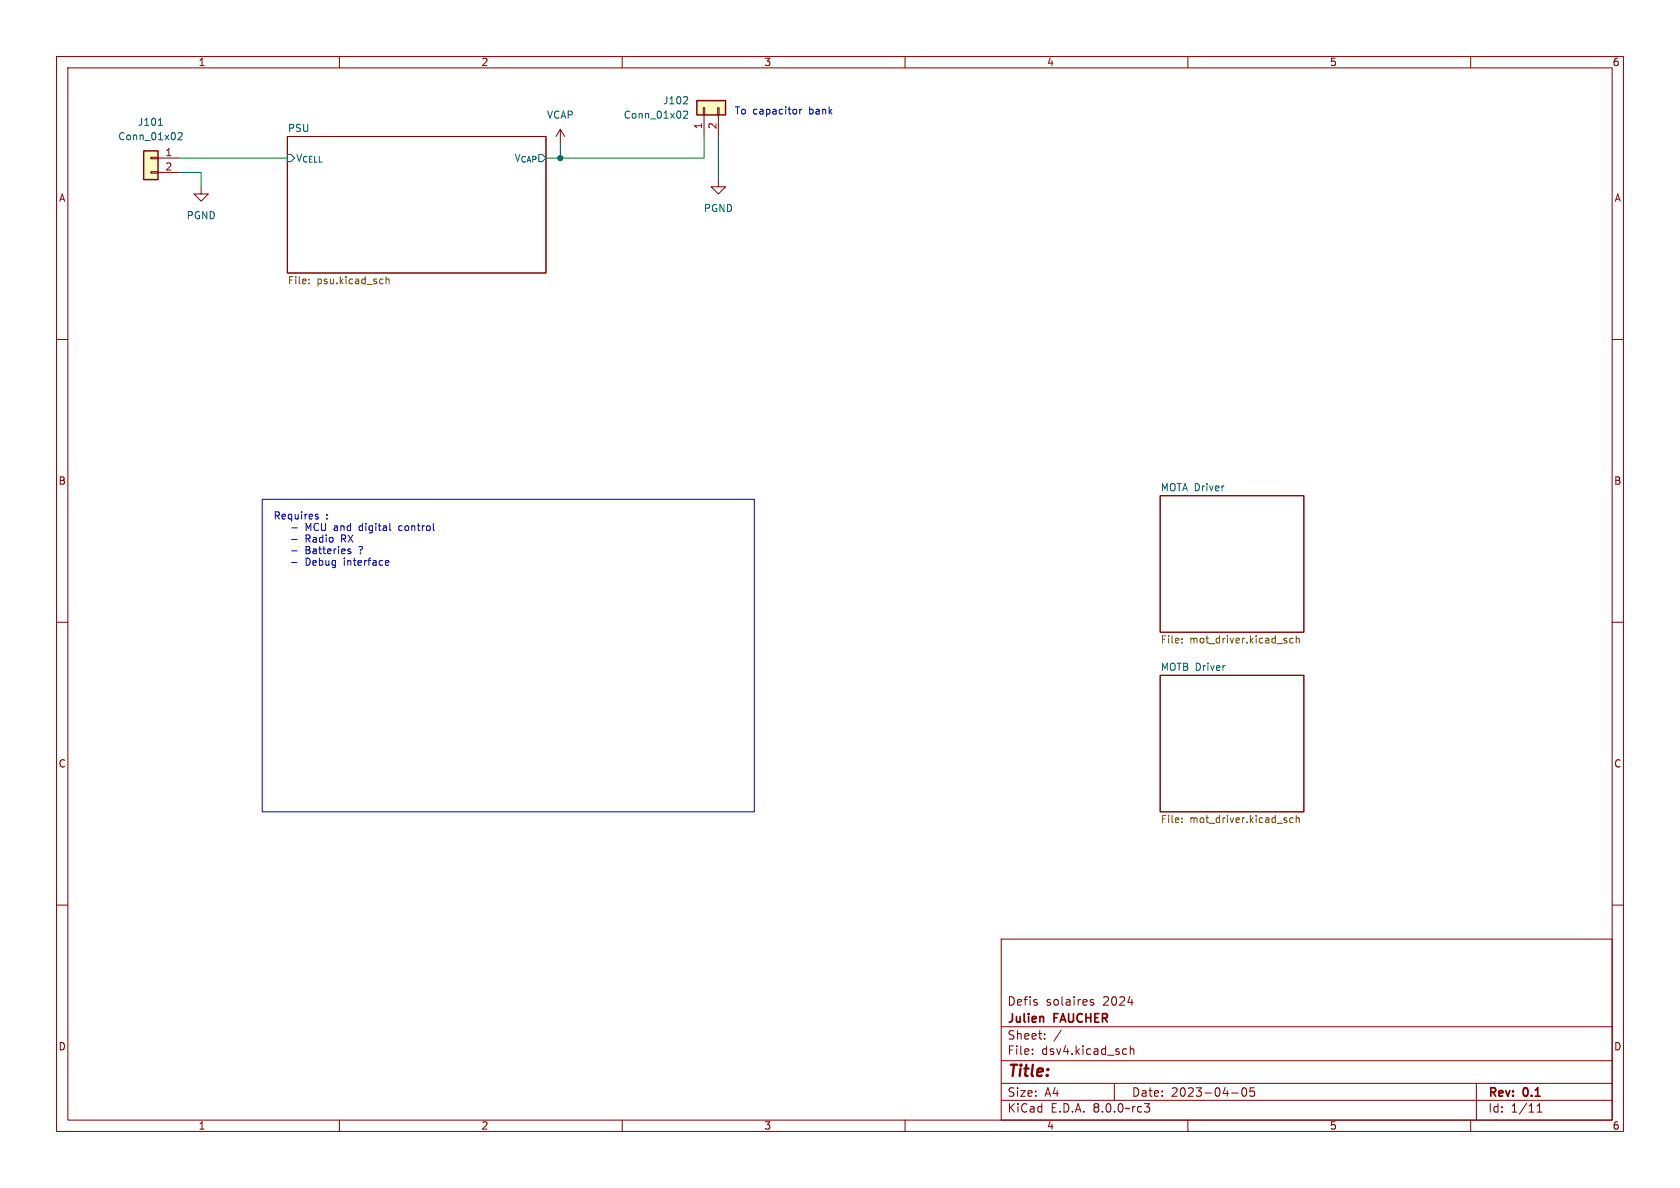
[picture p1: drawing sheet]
<svg xmlns="http://www.w3.org/2000/svg" width="297mm" height="210mm" viewBox="0 0 297 210" stroke-linecap="round" stroke-linejoin="round" font-family="sans-serif">
<g fill="none" stroke="#840000" stroke-width=".18">
<path d="M10 10h277v190h-277zM12 12h273v186h-273zM60 10v2M110 10v2M160 10v2M210 10v2M260 10v2M50.8 24.1h45.7v24.2h-45.7zM99.1 22.9l-.8 1.2M99.1 22.9v2.5M99.1 22.9l.7 1.2M10 60h2"/>
<path d="M285 60h2M205.1 87.6h25.4v24.2h-25.4zM10 110h2M205.1 119.4h25.4v24.1h-25.4zM285 110h2M10 160h2M285 160h2M177 166h108v32h-108zM193.3 176.8l-.3-.1-.3 .2 .1 .2 .5 .2v.3h-.6M60 198v2M110 198v2M160 198v2"/>
<path d="M177 194.5h108M177 191.5h108M177 187.5h108M177 181.5h108M182.5 186.3v.1M182.5 185.5v.1M184.7 183.6v.1M184.7 182.8v.1M187.6 182.1l-1.3 2M197 191.5v3M198.7 185.4l.5 .1M199.2 186.3l-.5 .1"/>
<path d="M199.8 185.5l.2-.1 .4 .1 .1 .9M199.8 184.9v1.5M202.3 195.1h.9l-.5 .6 .5 .1v.5l-.2 .3h-.5M210 198v2M217.7 193.2h1.2M219.7 192.4l.2-.1a.81 .81 0 0 1 .6 .6 .81 .81 0 0 1-.3 .8l-.2 .1a.81 .81 0 0 1-.3-1.4zM221.7 192.3h-.7v.7l.2-.1h.5l.1 .3-.1 .5-.2 .1-.5-.1M260 198v2M261 191.5v6.5M271.7 196.6h.9M271.7 195.5l.5-.4v1.5"/>
</g>
<path d="M50.8 27.3h.6l.7 .6-.7 .7h-.6z" fill="none" stroke="#006464" stroke-width=".18"/>
<g fill="none" stroke="#725600" stroke-width=".18">
<path d="M54.6 50v.2M54.6 49.4v.1M68.3 48.9v1.3M68.3 49.4l.1-.1 .3 .1 .1 .8M209 112.9v.1M209 113.5v.2M228.6 112.9l-.4-.1-.2 .3 .1 .5h.5M229.2 112.4v1.3M229.2 112.9l.1-.1 .3 .1 .1 .8M209 145.3v.1M209 144.6v.2M228.6 144.6h-.4l-.2 .2 .1 .6h.5"/>
<path d="M229.2 144.7l.1-.1h.3l.1 .8M229.2 144.1v1.3"/>
</g>
<path d="M123.2 17.8h5.1v2.5h-5.1z" fill="#ffffc2"/>
<path d="M124.3 19.1h.3v1.2h-.3zM126.9 19.1h.2v1.2h-.2zM124.5 20.3v3.8M127 20.3v3.8" fill="none" stroke="#840000" stroke-width=".18"/>
<path d="M123.2 17.8h5.1v2.5h-5.1z" fill="none" stroke="#840000" stroke-width=".25"/>
<path d="M120.8 19.8l.5-.2 .3 .4-.8 .9h.8M121.4 17.1l.2 .2-.1 .3-.7 .8h.8" fill="none" stroke="#006464" stroke-width=".18"/>
<path d="M25.4 26.7h2.5v5.1h-2.5z" fill="#ffffc2"/>
<path d="M26.7 30.4h1.2v.2h-1.2zM26.7 27.8h1.2v.3h-1.2zM27.9 27.9h3.8M27.9 30.5h3.8M35.6 33v1.3h1.2l-1.2 1.3-1.3-1.3h1.3M127 31.8v1.2h1.3l-1.3 1.3-1.3-1.3h1.3" fill="none" stroke="#840000" stroke-width=".18"/>
<path d="M25.4 26.7h2.5v5.1h-2.5z" fill="none" stroke="#840000" stroke-width=".25"/>
<path d="M28 22.2h.7M31.5 23.6l.5-.2 .2 .4-.8 .9h.8" fill="none" stroke="#006464" stroke-width=".18"/>
<path d="M141.4 19.3v.9M141.7 19.3l-.3 .3M46.4 88.3h86.9v55.2h-86.9zM51.6 95.4h.9M51.6 99.4h.9M55.8 91.3l.5 .2-.1 .2-.3 .1M55.8 91h.4M60.4 94.6v1.2M60.4 95.2h.5M60.9 99.1v.8M64 92.9l-.4 .1-.1 .2v.5l.5 .1M71.1 93l-.4-.1-.2 .3 .1 .5h.5" fill="none" stroke="#0000c2" stroke-width=".18"/>
<path d="M31.7 30.5h3.9v2.5M31.7 27.9h19.1M99.1 25.4v2.5M124.5 24.1v3.8h-28M127 24.1v7.7" fill="none" stroke="#009600" stroke-width=".18"/>
<circle cx="99.1" cy="27.9" r=".46" fill="#009600" stroke="#009600" stroke-width=".18"/>
<text font-size="2.8" fill="#840000" x="178" y="190.9">Title:</text>
<g font-size="2.1" fill="#840000">
<text x="178" y="178">Defis</text>
<text x="184.9" y="178">solaires</text>
<text x="195" y="178">2024</text>
<text x="178" y="184">Sheet:</text>
<text x="178" y="181.2">Julien</text>
<text x="186.4" y="181.2">FAUCHER</text>
<text x="178" y="186.7">File:</text>
<text x="184.1" y="186.7">dsv4.kicad_sch</text>
<text x="178" y="196.9">KiCad</text>
<text x="178" y="194.1">Size:</text>
<text x="184.7" y="194.1">A4</text>
<text x="185.7" y="196.9">E.D.A.</text>
<text x="193.3" y="196.9">8.0.0~rc3</text>
<text x="200" y="194.1">Date:</text>
<text x="207" y="194.1">2023-04-05</text>
<text x="263" y="194.3">Rev:</text>
<text x="263" y="196.9">Id:</text>
<text x="267.1" y="196.9">1/11</text>
<text x="269.4" y="194.3">0.1</text>
</g>
<g font-size="1.8" fill="#840000">
<text x="35" y="11.9">1</text>
<text x="85" y="11.9">2</text>
<text x="135" y="11.9">3</text>
<text x="185" y="11.9">4</text>
<text x="235" y="11.9">5</text>
<text x="285" y="11.9">6</text>
<text x="10.3" y="35.9">A</text>
<text x="285.3" y="35.9">A</text>
<text x="10.3" y="85.9">B</text>
<text x="285.3" y="85.9">B</text>
<text x="10.3" y="135.9">C</text>
<text x="285.3" y="135.9">C</text>
<text x="10.3" y="185.9">D</text>
<text x="285.3" y="185.9">D</text>
<text x="35" y="199.9">1</text>
<text x="85" y="199.9">2</text>
<text x="135" y="199.9">3</text>
<text x="185" y="199.9">4</text>
<text x="235" y="199.9">5</text>
<text x="285" y="199.9">6</text>
</g>
<g font-size="1.8" fill="#006464">
<text x="24.3" y="22.5">J101</text>
<text x="50.8" y="23.4">PSU</text>
<text x="96.6" y="21.2">VCAP</text>
<text x="110.2" y="21.2">Conn_01x02</text>
<text x="117.1" y="18.6">J102</text>
<text x="20.8" y="25">Conn_01x02</text>
<text x="52.3" y="28.8">V_{CELL}</text>
<text x="90.8" y="28.8">V_{CAP}</text>
<text x="32.9" y="39">PGND</text>
<text x="124.3" y="37.7">PGND</text>
<text x="205.1" y="86.9">MOTA Driver</text>
<text x="205.1" y="118.7">MOTB Driver</text>
</g>
<g font-size="1.8" fill="#a90000">
<text x="124.2" y="22.9" transform="rotate(-90 124.2 22.9)">1</text>
<text x="126.7" y="22.9" transform="rotate(-90 126.7 22.9)">2</text>
<text x="29.1" y="27.7">1</text>
<text x="29.1" y="30.2">2</text>
</g>
<g font-size="1.8" fill="#0000c2">
<text x="129.8" y="20.3">To capacitor</text>
<text x="143.1" y="20.3">bank</text>
<text x="48.3" y="92.2">Requires</text>
<text x="51.8" y="94.2">-</text>
<text x="54.5" y="94.2">MCU and</text>
<text x="57.6" y="92.2">:</text>
<text x="64.4" y="94.2">digital</text>
<text x="71.6" y="94.2">control</text>
<text x="51.8" y="98.3">-</text>
<text x="54.5" y="96.2">Radio</text>
<text x="54.5" y="98.3">Batteries</text>
<text x="54.5" y="100.3">Debug</text>
<text x="61" y="96.2">RX</text>
<text x="61.5" y="100.3">interface</text>
<text x="64.2" y="98.3">?</text>
</g>
<g font-size="1.8" fill="#725600">
<text x="50.8" y="50.6">File:</text>
<text x="56" y="50.6">psu.kicad_sch</text>
<text x="205.1" y="114.1">File:</text>
<text x="210.3" y="114.1">mot_driver.kicad_sch</text>
<text x="205.1" y="145.8">File:</text>
<text x="210.3" y="145.8">mot_driver.kicad_sch</text>
</g>
</svg>
